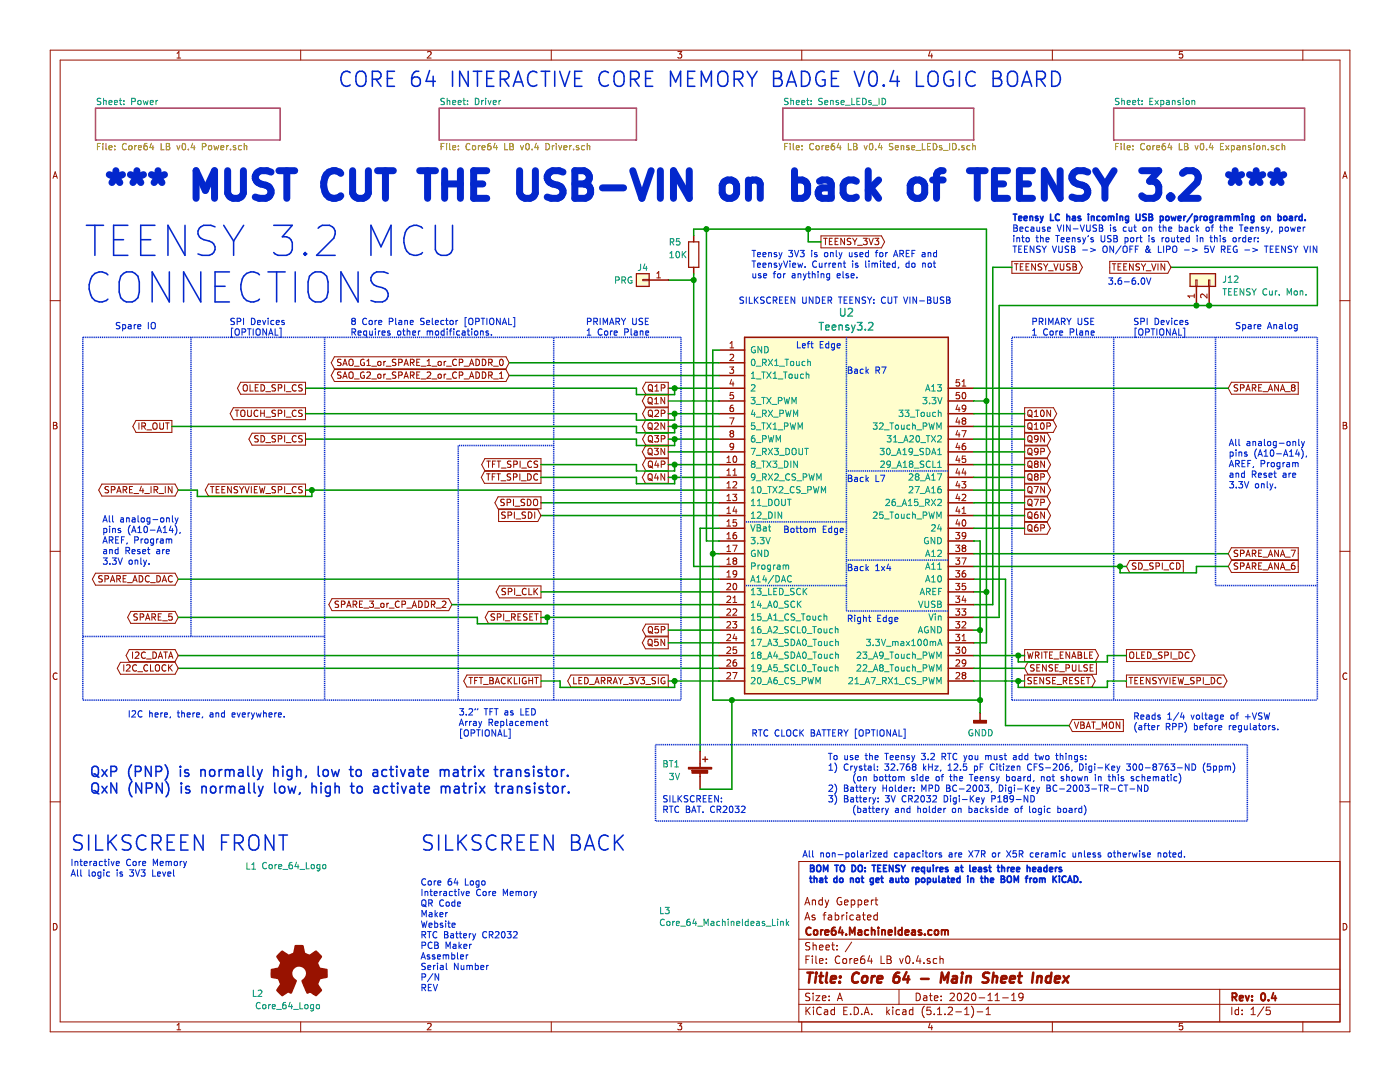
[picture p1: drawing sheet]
EESchema Schematic File Version 4
LIBS:Core64 LB v0.4-cache
EELAYER 29 0
EELAYER END
$Descr A 11000 8500
encoding utf-8
Sheet 1 5
Title "Core 64 - Main Sheet Index"
Date "2020-11-19"
Rev "0.4"
Comp "Core64.MachineIdeas.com"
Comment1 "As fabricated"
Comment2 "Andy Geppert"
Comment3 ""
Comment4 ""
$EndDescr
$Sheet
S 3450 850  1550 250 
U 5E755AC8
F0 "Driver" 50
F1 "Core64 LB v0.4 Driver.sch" 50
$EndSheet
Text Notes 2650 700  0    118  ~ 0
CORE 64 INTERACTIVE CORE MEMORY BADGE V0.4 LOGIC BOARD
$Sheet
S 6150 850  1500 250 
U 5E75D6AB
F0 "Sense_LEDs_ID" 50
F1 "Core64 LB v0.4 Sense_LEDs_ID.sch" 50
$EndSheet
$Sheet
S 8750 850  1500 250 
U 5EA63449
F0 "Expansion" 50
F1 "Core64 LB v0.4 Expansion.sch" 50
$EndSheet
Wire Wire Line
	5250 3050 5300 3050
Text Notes 8900 5750 0    50   ~ 0
Reads 1/4 voltage of +VSW\n(after RPP) before regulators.
Text Notes 7950 1750 0    50   ~ 10
Teensy LC has incoming USB power/programming on board.
Wire Wire Line
	1400 5150 5650 5150
Wire Wire Line
	5650 5250 1400 5250
Wire Wire Line
	4250 4050 5650 4050
Wire Wire Line
	4250 3950 5650 3950
Wire Wire Line
	7650 4550 7900 4550
Text GLabel 8400 5700 2    50   Input ~ 0
VBAT_MON
Wire Wire Line
	7650 4750 7800 4750
Wire Wire Line
	7650 4650 7750 4650
Wire Wire Line
	7650 5050 7750 5050
Text GLabel 1400 5150 0    50   BiDi ~ 0
I2C_DATA
Text GLabel 5250 5350 0    50   Output ~ 0
LED_ARRAY_3V3_SIG
$Sheet
S 750  850  1450 250 
U 5E7548ED
F0 "Power" 50
F1 "Core64 LB v0.4 Power.sch" 50
$EndSheet
Text Notes 650  2400 0    236  ~ 0
TEENSY 3.2 MCU\nCONNECTIONS
Text Notes 6350 6950 0    50   ~ 10
BOM TO DO: TEENSY requires at least three headers\nthat do not get auto populated in the BOM from KiCAD.
Text GLabel 4250 4650 0    50   Output ~ 0
SPI_CLK
Text GLabel 8850 4450 2    50   Input ~ 0
SD_SPI_CD
$Comp
L CORE_64_LIBRARY:Core_64_Logo L1
U 1 1
P 1900 6850
F 0 "L1" H 1925 6897 50  0000 L CNN
F 1 "Core_64_Logo" H 2050 6900 50  0000 L CNN
F 2 "Core_Memory_8x8_Array:Core64_Logo" H 1900 6850 50  0001 C CNN
F 3 "" H 1900 6850 50  0001 C CNN
	1    1900 6850
	1    0    0    -1  
$EndComp
$Comp
L CORE_64_LIBRARY:Core_64_Logo L2
U 1 1
P 1950 7850
F 0 "L2" H 1975 7897 50  0000 L CNN
F 1 "Core_64_Logo" H 2000 7800 50  0000 L CNN
F 2 "Core_Memory_8x8_Array:Core64_Logo" H 1950 7850 50  0001 C CNN
F 3 "" H 1950 7850 50  0001 C CNN
	1    1950 7850
	1    0    0    -1  
$EndComp
Text Notes 800  1600 0    217  ~ 43
*** MUST CUT THE USB-VIN on back of TEENSY 3.2 ***
$Comp
L power:GNDD #PWR?
U 1 1
P 7700 5600
AR Path="/5EA63449/5F4EB827" Ref="#PWR?"  Part="1" 
AR Path="/5F4EB827" Ref="#PWR0102"  Part="1" 
F 0 "#PWR0102" H 7700 5350 50  0001 C CNN
F 1 "GNDD" H 7704 5444 50  0000 C CNN
F 2 "" H 7700 5600 50  0001 C CNN
F 3 "" H 7700 5600 50  0001 C CNN
	1    7700 5600
	1    0    0    -1  
$EndComp
$Comp
L Teensy:Teensy3.2 U2
U 1 1
P 6650 4050
F 0 "U2" H 6650 5648 60  0000 C CNN
F 1 "Teensy3.2" H 6650 5538 60  0000 C CNN
F 2 "Teensy:Teensy30_31_32_LC_SMD_SOCKETS" H 6650 3250 60  0001 C CNN
F 3 "" H 6650 3250 60  0000 C CNN
	1    6650 4050
	1    0    0    -1  
$EndComp
Text GLabel 7950 2100 2    50   Output ~ 0
TEENSY_VUSB
Text Notes 6300 6750 0    50   ~ 0
All non-polarized capacitors are X7R or X5R ceramic unless otherwise noted.
Text GLabel 5250 3050 0    50   Output ~ 0
Q1P
Text GLabel 5250 3150 0    50   Output ~ 0
Q1N
Text GLabel 8050 5250 2    50   Input ~ 0
SENSE_PULSE
Text GLabel 5250 3250 0    50   Output ~ 0
Q2P
Text GLabel 5250 3350 0    50   Output ~ 0
Q2N
Text GLabel 5250 3450 0    50   Output ~ 0
Q3P
Text GLabel 5250 3550 0    50   Output ~ 0
Q3N
Text GLabel 5250 3650 0    50   Output ~ 0
Q4P
Text GLabel 5250 3750 0    50   Output ~ 0
Q4N
Text GLabel 5250 4950 0    50   Output ~ 0
Q5P
Text GLabel 8050 4150 2    50   Output ~ 0
Q6P
Text GLabel 8050 4050 2    50   Output ~ 0
Q6N
Text GLabel 8050 3950 2    50   Output ~ 0
Q7P
Text GLabel 8050 3550 2    50   Output ~ 0
Q9P
Text GLabel 8050 3650 2    50   Output ~ 0
Q8N
Text GLabel 8050 3750 2    50   Output ~ 0
Q8P
Text GLabel 8050 3850 2    50   Output ~ 0
Q7N
Text GLabel 8050 3250 2    50   Output ~ 0
Q10N
Text GLabel 8050 3350 2    50   Output ~ 0
Q10P
Text GLabel 8050 3450 2    50   Output ~ 0
Q9N
Text GLabel 8050 5350 2    50   Output ~ 0
SENSE_RESET
Text GLabel 8050 5150 2    50   Output ~ 0
WRITE_ENABLE
Text GLabel 9650 4350 2    50   Input ~ 0
SPARE_ANA_7
Text GLabel 3550 4750 0    50   BiDi ~ 0
SPARE_3_or_CP_ADDR_2
Wire Notes Line
	6650 4100 5850 4100
Wire Notes Line
	6650 4600 5850 4600
Wire Notes Line
	7450 4800 6650 4800
Wire Notes Line
	6650 2650 6650 4800
Wire Notes Line
	7450 4400 6650 4400
Wire Notes Line
	7450 3700 6650 3700
Text GLabel 4000 2850 0    50   BiDi ~ 0
SAO_G1_or_SPARE_1_or_CP_ADDR_0
Wire Wire Line
	5650 2750 5600 2750
Wire Wire Line
	5600 2750 5600 4350
Wire Wire Line
	7700 5500 7700 4950
Wire Wire Line
	7700 4250 7650 4250
Wire Wire Line
	7700 5500 7700 5600
Wire Wire Line
	7650 4950 7700 4950
Connection ~ 7700 4950
Wire Wire Line
	7700 4950 7700 4250
Wire Wire Line
	5650 4350 5600 4350
Text GLabel 2400 3050 0    50   Output ~ 0
OLED_SPI_CS
Text GLabel 8850 5150 2    50   Output ~ 0
OLED_SPI_DC
Text GLabel 2400 3250 0    50   Output ~ 0
TOUCH_SPI_CS
Text GLabel 1350 3350 0    50   Output ~ 0
IR_OUT
Text GLabel 4250 3650 0    50   Output ~ 0
TFT_SPI_CS
Text GLabel 4250 3750 0    50   Output ~ 0
TFT_SPI_DC
Wire Wire Line
	7850 4850 7850 2400
Wire Wire Line
	7650 4850 7850 4850
Wire Wire Line
	5650 4250 5550 4250
Wire Wire Line
	5550 4250 5550 1800
Wire Wire Line
	7750 5050 7750 4650
Connection ~ 7750 4650
Wire Wire Line
	7750 4650 7750 3150
Wire Wire Line
	7650 3150 7750 3150
Text Notes 5900 2200 0    50   ~ 0
Teensy 3V3 is only used for AREF and\nTeensyView. Current is limited, do not\nuse for anything else.
Text GLabel 4250 5350 0    50   Output ~ 0
TFT_BACKLIGHT
Wire Wire Line
	7800 4750 7800 2100
Wire Wire Line
	7800 2100 7950 2100
Wire Wire Line
	7900 4550 7900 5700
Wire Wire Line
	7900 5700 8400 5700
Connection ~ 7750 3150
Wire Wire Line
	7750 3150 7750 1800
Text GLabel 9650 3050 2    50   Input ~ 0
SPARE_ANA_8
Text GLabel 4250 4050 0    50   Input ~ 0
SPI_SDI
Text GLabel 4250 3950 0    50   Output ~ 0
SPI_SDO
Wire Wire Line
	5650 3450 5300 3450
Wire Wire Line
	5650 3550 5250 3550
Wire Wire Line
	5650 3750 5300 3750
Wire Wire Line
	5650 3850 2450 3850
Wire Notes Line
	5350 2650 5350 5500
Wire Notes Line
	4350 5500 4350 2650
Text Notes 4600 2650 0    50   ~ 0
PRIMARY USE\n1 Core Plane
Wire Notes Line
	7950 5500 7950 2650
Wire Notes Line
	8750 2650 8750 5500
Text GLabel 1400 4550 0    50   BiDi ~ 0
SPARE_ADC_DAC
Text GLabel 1400 4850 0    50   BiDi ~ 0
SPARE_5
Text GLabel 1400 3850 0    50   BiDi ~ 0
SPARE_4_IR_IN
Wire Wire Line
	3550 4750 5650 4750
Wire Wire Line
	4400 5400 4400 5350
Wire Wire Line
	5650 2850 4000 2850
Wire Wire Line
	5650 2950 4000 2950
Wire Wire Line
	7650 4150 8050 4150
Wire Wire Line
	7650 4050 8050 4050
Wire Wire Line
	7650 3950 8050 3950
Wire Wire Line
	7650 3850 8050 3850
Wire Wire Line
	7650 3750 8050 3750
Wire Wire Line
	7650 3650 8050 3650
Wire Wire Line
	7650 3550 8050 3550
Wire Wire Line
	7650 3450 8050 3450
Wire Wire Line
	7650 3350 8050 3350
Wire Wire Line
	7650 3250 8050 3250
Wire Wire Line
	7650 3050 9650 3050
Wire Wire Line
	7650 4350 9650 4350
Wire Wire Line
	8850 4450 8800 4450
Wire Wire Line
	7650 5250 8050 5250
Wire Wire Line
	7650 5150 8000 5150
Text GLabel 4000 2950 0    50   BiDi ~ 0
SAO_G2_or_SPARE_2_or_CP_ADDR_1
Text Notes 8100 2650 0    50   ~ 0
PRIMARY USE\n1 Core Plane
Text Notes 3600 5800 0    50   ~ 0
3.2” TFT as LED\nArray Replacement\n[OPTIONAL]
Wire Notes Line
	4350 3500 3600 3500
Text Notes 2750 2650 0    50   ~ 0
8 Core Plane Selector [OPTIONAL]\nRequires other modifications.
Wire Wire Line
	5300 3050 5300 3100
Wire Wire Line
	5300 3100 5000 3100
Wire Wire Line
	5000 3100 5000 3050
Wire Wire Line
	5000 3050 2400 3050
Wire Wire Line
	5650 4550 1400 4550
Text Notes 3300 6700 0    118  ~ 0
SILKSCREEN BACK
Text Notes 5800 2400 0    50   ~ 0
SILKSCREEN UNDER TEENSY: CUT VIN-BUSB
Connection ~ 5600 4350
Wire Wire Line
	5600 4350 5600 5500
Wire Wire Line
	5250 3350 5300 3350
Wire Wire Line
	5250 3250 5300 3250
Connection ~ 5300 3050
Wire Wire Line
	5300 3050 5650 3050
Wire Wire Line
	5650 4450 5450 4450
Wire Wire Line
	5450 4450 5450 2200
$Comp
L Device:R R?
U 1 1
P 5450 2000
AR Path="/5E755787/5F73FDF3" Ref="R?"  Part="1" 
AR Path="/5E755AC8/5D2551FF/5F73FDF3" Ref="R?"  Part="1" 
AR Path="/5F73FDF3" Ref="R5"  Part="1" 
F 0 "R5" H 5250 2100 50  0000 L CNN
F 1 "10K" H 5250 2000 50  0000 L CNN
F 2 "Resistor_SMD:R_0805_2012Metric" V 5380 2000 50  0001 C CNN
F 3 "~" H 5450 2000 50  0001 C CNN
	1    5450 2000
	1    0    0    -1  
$EndComp
Wire Wire Line
	5650 4150 5500 4150
Wire Wire Line
	5450 1850 5450 1800
Wire Wire Line
	5450 1800 5550 1800
Connection ~ 5550 1800
Wire Wire Line
	5550 1800 6350 1800
Wire Wire Line
	5250 2200 5450 2200
Connection ~ 5450 2200
Wire Wire Line
	5450 2200 5450 2150
Text Notes 6500 6400 0    50   ~ 0
To use the Teensy 3.2 RTC you must add two things:\n1) Crystal: 32.768 kHz, 12.5 pF Citizen CFS-206, Digi-Key 300-8763-ND (5ppm)\n     (on bottom side of the Teensy board, not shown in this schematic)\n2) Battery Holder: MPD BC-2003, Digi-Key BC-2003-TR-CT-ND\n3) Battery: 3V CR2032 Digi-Key P189-ND\n     (battery and holder on backside of logic board)\n
Connection ~ 7700 5500
Wire Wire Line
	5600 5500 5750 5500
$Comp
L Connector_Generic:Conn_01x01 J?
U 1 1
P 5050 2200
AR Path="/5E7548ED/5F7507F8" Ref="J?"  Part="1" 
AR Path="/5E755AC8/5D254AE8/5F7507F8" Ref="J?"  Part="1" 
AR Path="/5F7507F8" Ref="J4"  Part="1" 
F 0 "J4" H 5050 2300 50  0000 C CNN
F 1 "PRG" H 5200 2200 50  0000 C CNN
F 2 "Connector_PinSocket_2.54mm:PinSocket_1x01_P2.54mm_Vertical" H 5050 2200 50  0001 C CNN
F 3 "~" H 5050 2200 50  0001 C CNN
	1    5050 2200
	-1   0    0    -1  
$EndComp
$Comp
L Device:Battery_Cell BT1
U 1 1
P 5500 6100
F 0 "BT1" H 5200 6200 50  0000 L CNN
F 1 "3V" H 5250 6100 50  0000 L CNN
F 2 "Battery:BatteryHolder_MPD_BC2003_1x2032" V 5500 6160 50  0001 C CNN
F 3 "~" V 5500 6160 50  0001 C CNN
	1    5500 6100
	1    0    0    -1  
$EndComp
Wire Wire Line
	5500 6200 5750 6200
Text Notes 5200 6400 0    50   ~ 0
SILKSCREEN:\nRTC BAT. CR2032
Wire Wire Line
	5650 4950 5250 4950
Text GLabel 4250 4850 0    50   Output ~ 0
SPI_RESET
Wire Wire Line
	4300 4850 4300 4900
Connection ~ 4300 4850
Wire Wire Line
	4300 4850 4250 4850
Wire Wire Line
	3750 4900 3750 4850
Wire Wire Line
	3750 4850 1400 4850
Text GLabel 6450 1900 2    50   Output ~ 0
TEENSY_3V3
Wire Wire Line
	6450 1900 6350 1900
Wire Wire Line
	6350 1900 6350 1800
Connection ~ 6350 1800
Wire Wire Line
	6350 1800 7750 1800
Wire Wire Line
	3750 4900 4300 4900
Text GLabel 2400 3850 0    50   Output ~ 0
TEENSYVIEW_SPI_CS
Wire Wire Line
	2450 3850 2450 3900
Connection ~ 2450 3850
Wire Wire Line
	2450 3850 2400 3850
Wire Wire Line
	5300 3750 5300 3800
Wire Wire Line
	5300 3800 5000 3800
Wire Wire Line
	5000 3800 5000 3750
Wire Wire Line
	5000 3750 4250 3750
Connection ~ 5300 3750
Wire Wire Line
	5300 3750 5250 3750
Connection ~ 5300 3650
Wire Wire Line
	2400 3250 5000 3250
Wire Wire Line
	5000 3250 5000 3300
Wire Wire Line
	5000 3300 5300 3300
Wire Wire Line
	5300 3300 5300 3250
Connection ~ 5300 3250
Wire Wire Line
	5300 3250 5650 3250
Wire Wire Line
	5300 3350 5300 3400
Connection ~ 5300 3350
Wire Wire Line
	5300 3350 5650 3350
Wire Wire Line
	5300 3500 5300 3450
Connection ~ 5300 3450
Wire Wire Line
	5300 3450 5250 3450
$Comp
L Connector_Generic:Conn_01x02 J?
U 1 1
P 9400 2200
AR Path="/5E7548ED/5F9FB501" Ref="J?"  Part="1" 
AR Path="/5F9FB501" Ref="J12"  Part="1" 
F 0 "J12" V 9400 2000 50  0000 R CNN
F 1 "TEENSY Cur. Mon." V 9300 2000 50  0000 R CNN
F 2 "Connector_PinSocket_2.54mm:PinSocket_1x02_P2.54mm_Vertical" H 9400 2200 50  0001 C CNN
F 3 "~" H 9400 2200 50  0001 C CNN
	1    9400 2200
	0    -1   -1   0   
$EndComp
Wire Wire Line
	7850 2400 9400 2400
Text Notes 550  6700 0    118  ~ 0
SILKSCREEN FRONT
Text Notes 3300 7800 0    50   ~ 0
Core 64 Logo\nInteractive Core Memory\nQR Code\nMaker\nWebsite\nRTC Battery CR2032\nPCB Maker\nAssembler\nSerial Number\nP/N\nREV
Text Notes 550  6900 0    50   ~ 0
Interactive Core Memory\nAll logic is 3V3 Level\n
Wire Wire Line
	1550 3900 2450 3900
Wire Wire Line
	5250 5350 5300 5350
Text GLabel 5250 5050 0    50   Output ~ 0
Q5N
Wire Wire Line
	7650 5350 8000 5350
Wire Wire Line
	9400 2400 9500 2400
Connection ~ 9400 2400
Connection ~ 9500 2400
Wire Wire Line
	9500 2400 10350 2400
Wire Notes Line
	9550 2650 9550 4600
Wire Notes Line
	10350 2650 10350 5500
Text Notes 9700 2600 0    50   ~ 0
Spare Analog
Wire Notes Line
	7950 2650 10350 2650
Wire Notes Line
	7950 5500 10350 5500
Text Notes 900  2600 0    50   ~ 0
Spare IO
Wire Notes Line
	650  2650 5350 2650
Wire Notes Line
	3600 3500 3600 5500
Wire Wire Line
	5300 3650 5250 3650
Wire Wire Line
	5650 3650 5300 3650
Wire Wire Line
	5300 3650 5300 3700
Wire Wire Line
	5000 3650 4250 3650
Wire Wire Line
	5300 3700 5000 3700
Wire Wire Line
	5000 3700 5000 3650
Text Notes 1800 2650 0    50   ~ 0
SPI Devices\n[OPTIONAL]
Wire Wire Line
	5500 4150 5500 5900
Wire Wire Line
	5750 6200 5750 5500
Connection ~ 5750 5500
Wire Wire Line
	5750 5500 7700 5500
Wire Notes Line
	5150 5850 9800 5850
Wire Notes Line
	9800 5850 9800 6450
Wire Notes Line
	9800 6450 5150 6450
Wire Notes Line
	5150 6450 5150 5850
Text Notes 5900 5800 0    50   ~ 0
RTC CLOCK BATTERY [OPTIONAL]
Wire Wire Line
	4300 4850 5650 4850
Wire Wire Line
	4250 4650 5650 4650
Text GLabel 8850 5350 2    50   Output ~ 0
TEENSYVIEW_SPI_DC
Wire Wire Line
	5000 3400 5000 3350
Wire Wire Line
	5300 3400 5000 3400
Wire Wire Line
	5000 3500 5300 3500
Wire Wire Line
	5000 3450 5000 3500
Wire Wire Line
	2400 3450 5000 3450
Text GLabel 2400 3450 0    50   Output ~ 0
SD_SPI_CS
Wire Wire Line
	4400 5350 4250 5350
Wire Wire Line
	5300 5400 4400 5400
Wire Notes Line
	650  5000 2550 5000
Text Notes 1000 5650 0    50   ~ 0
I2C here, there, and everywhere.
Wire Notes Line
	2550 2650 2550 5500
Wire Notes Line
	1500 2650 1500 5000
Wire Notes Line
	650  5500 5350 5500
Wire Notes Line
	650  2650 650  5500
Text GLabel 1400 5250 0    50   BiDi ~ 0
I2C_CLOCK
Wire Wire Line
	1550 3900 1550 3850
Wire Wire Line
	1550 3850 1400 3850
$Comp
L Graphic:Logo_Open_Hardware_Small L4
U 1 1
P 2350 7650
F 0 "L4" H 2350 7925 50  0001 C CNN
F 1 "Logo_Open_Hardware_Small" H 2350 7425 50  0001 C CNN
F 2 "Symbol:OSHW-Logo2_7.3x6mm_SilkScreen" H 2350 7650 50  0001 C CNN
F 3 "~" H 2350 7650 50  0001 C CNN
	1    2350 7650
	1    0    0    -1  
$EndComp
Text Notes 7950 2000 0    50   ~ 0
Because VIN-VUSB is cut on the back of the Teensy, power \ninto the Teensy’s USB port is routed in this order:\nTEENSY VUSB -> ON/OFF & LIPO -> 5V REG -> TEENSY VIN\n
Wire Wire Line
	9200 2100 10350 2100
Wire Wire Line
	10350 2100 10350 2400
Text GLabel 9200 2100 0    50   Input ~ 0
TEENSY_VIN
Text Notes 6250 2750 0    50   ~ 0
Left Edge
Text Notes 6150 4200 0    50   ~ 0
Bottom Edge
Text Notes 6650 4900 0    50   ~ 0
Right Edge
Text Notes 6650 4500 0    50   ~ 0
Back 1x4
Text Notes 6650 3800 0    50   ~ 0
Back L7
Text Notes 6650 2950 0    50   ~ 0
Back R7
Text GLabel 9650 4450 2    50   Input ~ 0
SPARE_ANA_6
Wire Wire Line
	8800 4450 8800 4500
Wire Wire Line
	8800 4500 9400 4500
Wire Wire Line
	9400 4500 9400 4450
Wire Wire Line
	9400 4450 9650 4450
Connection ~ 8800 4450
Wire Wire Line
	8800 4450 7650 4450
Text Notes 700  6250 0    79   ~ 0
QxP (PNP) is normally high, low to activate matrix transistor.\nQxN (NPN) is normally low, high to activate matrix transistor.
Text Notes 8700 2250 0    50   ~ 0
3.6-6.0V
Text Notes 9650 3850 0    50   ~ 0
All analog-only\npins (A10-A14),\nAREF, Program\nand Reset are\n3.3V only.
Text Notes 800  4450 0    50   ~ 0
All analog-only\npins (A10-A14),\nAREF, Program\nand Reset are\n3.3V only.
Wire Wire Line
	5250 5050 5650 5050
Wire Wire Line
	5300 5400 5300 5350
Connection ~ 5300 5350
Wire Wire Line
	5300 5350 5650 5350
Wire Wire Line
	1350 3350 5000 3350
Wire Wire Line
	8000 5350 8000 5400
Wire Wire Line
	8000 5400 8700 5400
Wire Wire Line
	8700 5400 8700 5350
Wire Wire Line
	8700 5350 8850 5350
Connection ~ 8000 5350
Wire Wire Line
	8000 5350 8050 5350
Text Notes 8900 2650 0    50   ~ 0
SPI Devices\n[OPTIONAL]
Wire Wire Line
	8700 5150 8700 5200
Wire Wire Line
	8700 5200 8000 5200
Wire Wire Line
	8000 5200 8000 5150
Connection ~ 8000 5150
Wire Wire Line
	8000 5150 8050 5150
Wire Notes Line
	9550 4600 10350 4600
Wire Wire Line
	5250 3150 5650 3150
Wire Wire Line
	8700 5150 8850 5150
$Comp
L CORE_64_LIBRARY:Core_64_MachineIdeas_Link L3
U 1 1
P 5150 7200
F 0 "L3" H 5175 7247 50  0000 L CNN
F 1 "Core_64_MachineIdeas_Link" H 5175 7154 50  0000 L CNN
F 2 "Core_Memory_8x8_Array:Core64_QR_Link_MachineIdeas" H 5150 7200 50  0001 C CNN
F 3 "" H 5150 7200 50  0001 C CNN
	1    5150 7200
	1    0    0    -1  
$EndComp
$EndSCHEMATC
